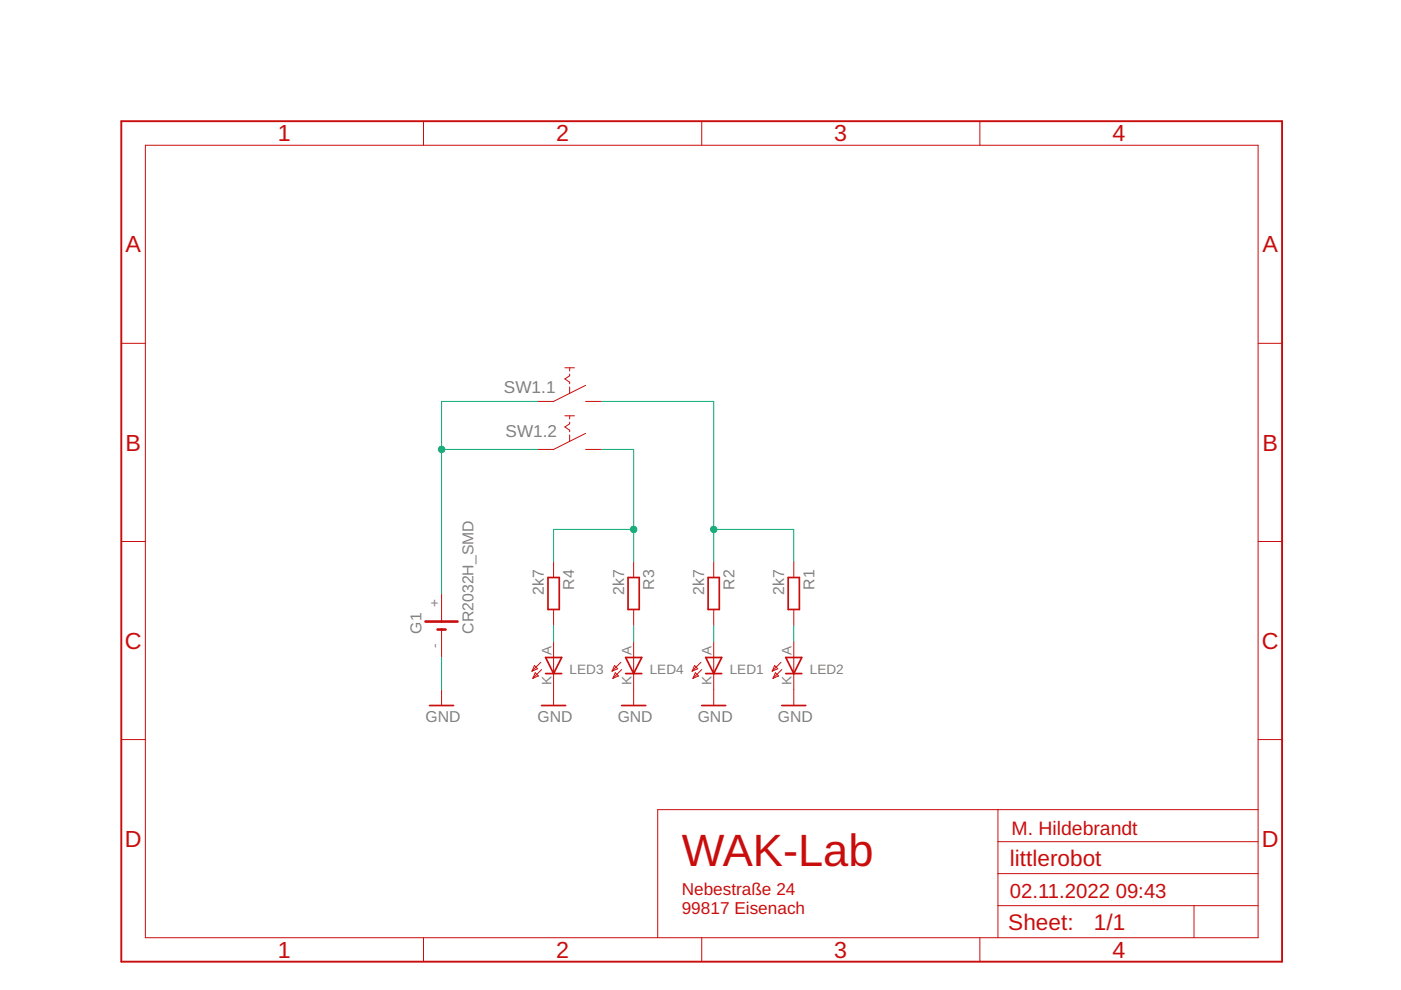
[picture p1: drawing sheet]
<svg xmlns="http://www.w3.org/2000/svg" width="297mm" height="210mm" viewBox="0 0 297 210" stroke-linecap="round" stroke-linejoin="round" font-family="sans-serif">
<g fill="none" stroke="#c90d0c" stroke-width=".21">
<path d="M30.8 30.8h235.9v168h-235.9zM89.8 25.7v5.1M148.8 25.7v5.1M207.8 25.7v5.1M25.7 72.8h5.1M119.8 78h2M120.8 78v.7M120.8 79.3v.4l-1 .6 1 .7v.4M266.7 72.8h5.1M119.8 88.2h2M120.8 82v1.4M120.8 88.2v.6"/>
<path d="M120.8 89.5v.4l-1 .6 1 .7v.3M120.8 92.2v1.4M124.2 81.7l-6.8 3.4h-3.4M124.2 85.1h3.4M124.2 91.9l-6.8 3.4h-3.4M124.2 95.3h3.4M25.7 114.8h5.1M117.4 119v3.4M134.3 119v3.4M151.3 119v3.4M168.3 119v3.4M266.7 114.8h5.1"/>
<path d="M93.6 125.8v6M93.6 133.5v5.9M117.4 129.2v3.4M117.4 136v13.6M134.3 129.2v3.4M134.3 136v13.6M151.3 129.2v3.4M151.3 136v13.6M168.3 129.2v3.4M168.3 136v13.6M25.7 156.8h5.1M93.6 146.2v3.4"/>
<path d="M113.3 141.1l.7 .7-1.2 .5zM113.5 142.6l.7 .7-1.2 .5zM114.7 140.4l-1.9 1.9M114.8 142l-1.8 1.8M130.3 141.1l.7 .7-1.2 .5zM130.5 142.6l.6 .7-1.2 .5zM131.6 140.4l-1.8 1.9M131.8 142l-1.9 1.8M147.3 141.1l.6 .7-1.2 .5zM147.4 142.6l.7 .7-1.2 .5zM148.6 140.4l-1.9 1.9M148.8 142l-1.9 1.8"/>
<path d="M164.2 141.1l.7 .7-1.2 .5zM164.4 142.6l.7 .7-1.2 .5zM165.6 140.4l-1.9 1.9M165.8 142l-1.9 1.8M266.7 156.8h5.1M211.6 171.7v27.1M211.6 178.5h55.1M266.7 171.7h-127.3v27.1M89.8 198.8v5.1M148.8 198.8v5.1M207.8 198.8v5.1M211.6 192h55.1"/>
<path d="M211.6 185.2h55.1M253.2 192v6.8"/>
</g>
<path d="M90.2 131.8h6.8M92.8 133.5h1.7" fill="none" stroke="#c90d0c" stroke-width=".55"/>
<g fill="none" stroke="#c90d0c" stroke-width=".36">
<path d="M115.7 139.4h3.4l-1.7 3.4zM116.2 122.4h2.4v6.8h-2.4zM132.7 139.4h3.4l-1.8 3.4zM133.2 122.4h2.3v6.8h-2.3zM149.6 139.4h3.4l-1.7 3.4zM150.1 122.4h2.4v6.8h-2.4zM166.6 139.4h3.4l-1.7 3.4zM167.1 122.4h2.4v6.8h-2.4zM91.1 149.6h5.1M114.8 149.6h5.1M115.7 142.8h3.4M131.8 149.6h5.1"/>
<path d="M132.7 142.8h3.4M148.8 149.6h5.1M149.6 142.8h3.4M165.8 149.6h5M166.6 142.8h3.4"/>
</g>
<path d="M25.7 25.7h246.1v178.2h-246.1z" fill="none" stroke="#c90d0c" stroke-width=".4"/>
<path d="M93.6 95.3h20.4M114 85.1h-20.4v40.7M127.6 85.1h23.7v33.9M127.6 95.3h6.7v23.7M134.3 112.2h-16.9v6.8M151.3 112.2h17v6.8M93.6 139.4v6.8M117.4 132.6v3.4M134.3 132.6v3.4M151.3 132.6v3.4M168.3 132.6v3.4" fill="none" stroke="#0dab76" stroke-width=".21"/>
<g fill="#0dab76" stroke="#0dab76" stroke-width=".21">
<circle cx="151.3" cy="112.2" r=".68"/>
<circle cx="93.6" cy="95.3" r=".68"/>
<circle cx="134.3" cy="112.2" r=".68"/>
</g>
<text font-size="9.6" fill="#c90d0c" x="144.5" y="183.5">WAK-Lab</text>
<g font-size="4.9" fill="#c90d0c">
<text x="58.9" y="30">1</text>
<text x="117.9" y="30">2</text>
<text x="176.9" y="30">3</text>
<text x="235.9" y="30">4</text>
<text x="26.6" y="53.5">A</text>
<text x="267.7" y="53.5">A</text>
<text x="26.6" y="95.5">B</text>
<text x="267.7" y="95.5">B</text>
<text x="26.5" y="137.5">C</text>
<text x="267.5" y="137.5">C</text>
<text x="26.5" y="179.5">D</text>
<text x="267.5" y="179.5">D</text>
<text x="58.9" y="203.1">1</text>
<text x="117.9" y="203.1">2</text>
<text x="176.9" y="203.1">3</text>
<text x="235.9" y="203.1">4</text>
</g>
<g font-size="4.8" fill="#c90d0c">
<text x="214.1" y="183.5">littlerobot</text>
<text x="213.8" y="197.3">Sheet:</text>
<text x="231.9" y="197.1">1/1</text>
</g>
<g font-size="4.3" fill="#c90d0c">
<text x="214.1" y="190.3">02.11.2022</text>
<text x="236.6" y="190.3">09:43</text>
</g>
<text font-size="4.1" fill="#c90d0c" x="214.5" y="177.1">M. Hildebrandt</text>
<g font-size="3.6" fill="#808080">
<text x="106.9" y="83.4">SW1.1</text>
<text x="107.2" y="92.6">SW1.2</text>
</g>
<g font-size="3.6" fill="#c90d0c">
<text x="144.5" y="189.8">Nebestraße 24</text>
<text x="144.5" y="193.7">99817 Eisenach</text>
</g>
<g font-size="3.3" fill="#808080">
<text x="121.8" y="125" transform="rotate(-90 121.8 125)">R4</text>
<text x="138.7" y="125" transform="rotate(-90 138.7 125)">R3</text>
<text x="155.7" y="125" transform="rotate(-90 155.7 125)">R2</text>
<text x="172.7" y="125" transform="rotate(-90 172.7 125)">R1</text>
<text x="115.3" y="126.1" transform="rotate(-90 115.3 126.1)">2k7</text>
<text x="132.3" y="126.1" transform="rotate(-90 132.3 126.1)">2k7</text>
<text x="149.3" y="126.1" transform="rotate(-90 149.3 126.1)">2k7</text>
<text x="166.3" y="126.1" transform="rotate(-90 166.3 126.1)">2k7</text>
<text x="89.4" y="134.3" transform="rotate(-90 89.4 134.3)">G1</text>
<text x="100.4" y="134.3" transform="rotate(-90 100.4 134.3)">CR2032H_SMD</text>
<text x="90.2" y="153">GND</text>
<text x="114" y="153">GND</text>
<text x="131" y="153">GND</text>
<text x="147.9" y="153">GND</text>
<text x="164.9" y="153">GND</text>
</g>
<g font-size="2.9" fill="#808080">
<text x="93.1" y="128.8" transform="rotate(-90 93.1 128.8)">+</text>
<text x="93.1" y="137.4" transform="rotate(-90 93.1 137.4)">-</text>
<text x="116.9" y="138.9" transform="rotate(-90 116.9 138.9)">A</text>
<text x="120.8" y="142.8">LED3</text>
<text x="133.9" y="138.9" transform="rotate(-90 133.9 138.9)">A</text>
<text x="137.7" y="142.8">LED4</text>
<text x="150.8" y="138.9" transform="rotate(-90 150.8 138.9)">A</text>
<text x="154.7" y="142.8">LED1</text>
<text x="167.8" y="138.9" transform="rotate(-90 167.8 138.9)">A</text>
<text x="171.7" y="142.8">LED2</text>
<text x="116.9" y="145.2" transform="rotate(-90 116.9 145.2)">K</text>
<text x="133.9" y="145.2" transform="rotate(-90 133.9 145.2)">K</text>
<text x="150.8" y="145.2" transform="rotate(-90 150.8 145.2)">K</text>
<text x="167.8" y="145.2" transform="rotate(-90 167.8 145.2)">K</text>
</g>
</svg>
